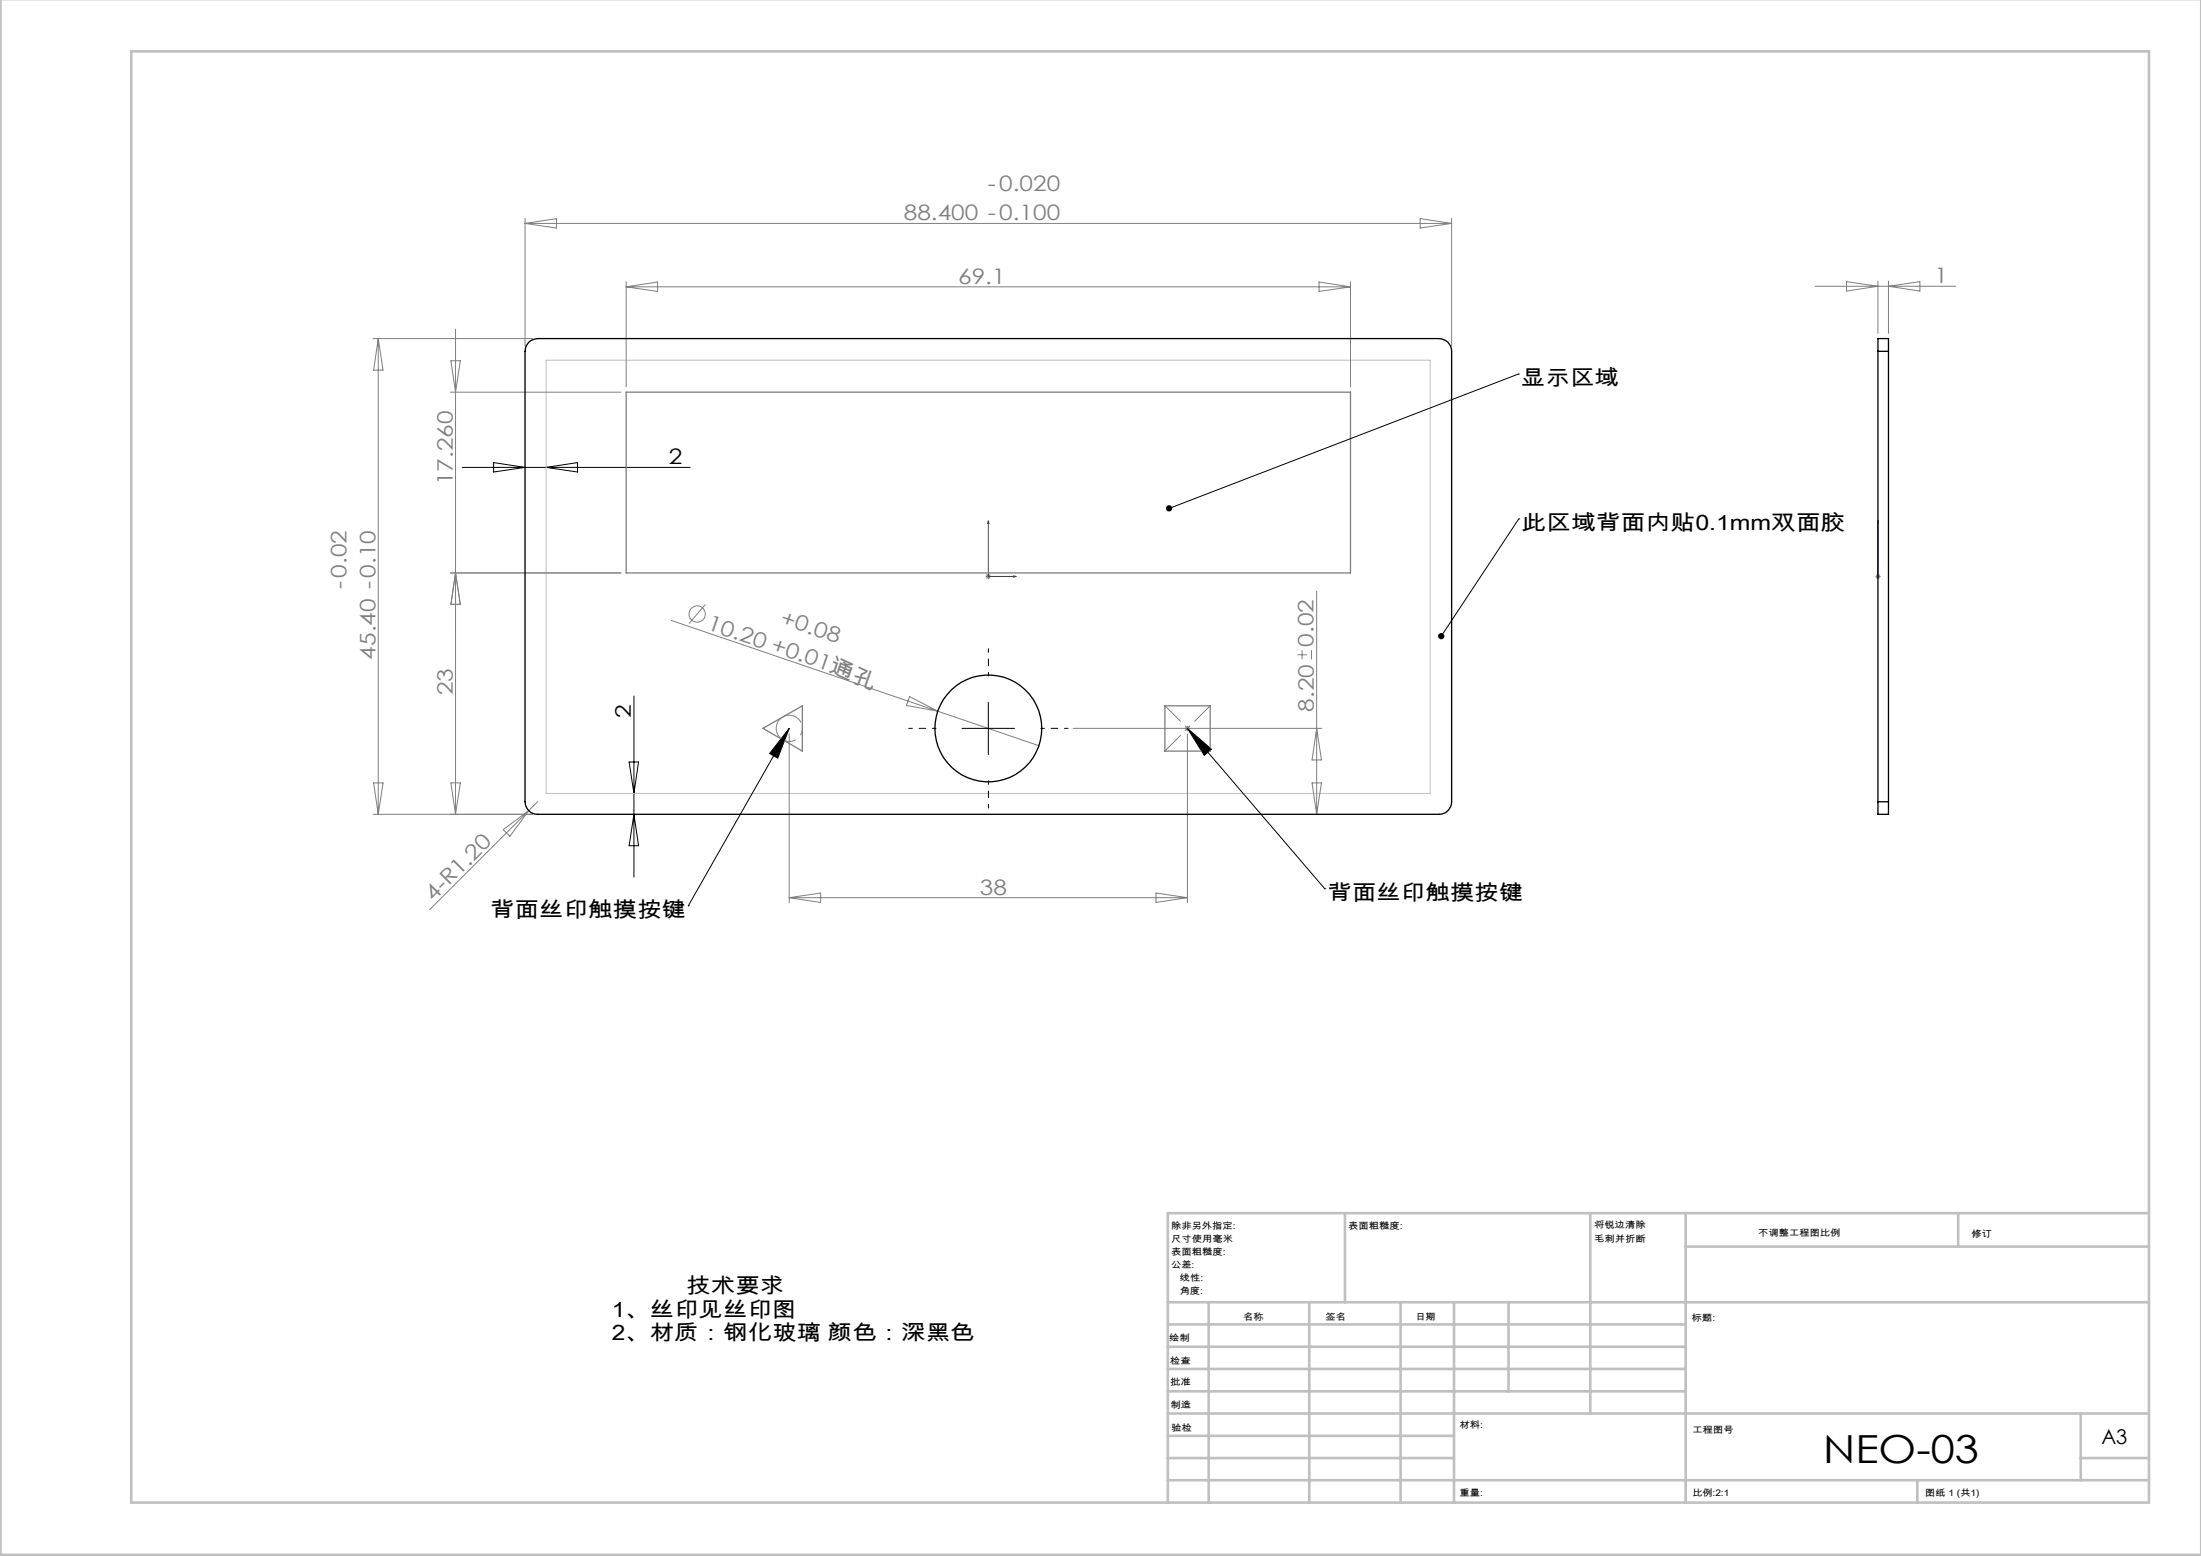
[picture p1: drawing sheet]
<svg xmlns="http://www.w3.org/2000/svg" width="420mm" height="297mm" viewBox="0 0 420 297" stroke-linecap="round" stroke-linejoin="round" font-family="sans-serif">
<g fill="none" stroke="#808080" stroke-width=".19">
<path d="M100.2 41.7v24.3M100.2 42.6h176.8M100.2 42.6l6-.9v1.8zM119.5 53.8v20M119.5 54.7h138.2M119.5 54.7l6-.9v1.8zM251.7 53.8l6 .9-6 .9zM257.7 53.8v20M271 41.7l6 .9-6 .9zM277 41.7v24.3M346.4 54.6h26.8M352.4 53.8l6 .8-6 1z"/>
<path d="M358.4 53.7v9.9M360.4 53.7v9.9M360.4 54.6l6-.8v1.8zM71.2 64.6h30.4M72.2 64.6v90.8M72.2 64.6l.9 6.1h-1.8zM85.9 74.9h32.6M86 68.9h1.8l-.9 6zM86.9 62.8v92.6M85.9 109.4h32.6M86.9 109.4l.9 6h-1.8zM128.1 118.4l50.8 17.3"/>
<path d="M134.6 115.4l-3.1 3.6M188.1 110h1M188.2 109.7l.7 .7M188.6 109.5v1.1M188.9 109.7l-.7 .7M251.2 112.9v42.5M357.9 110h1M358 109.7l.7 .7M358.4 109.5v1.1M358.7 109.7l-.7 .7M173.6 133l5.3 2.7-5.9-1zM178.9 135.7l19.4 6.6"/>
<path d="M204.8 139h47.4M226.2 138.7l.7 .7M226.6 138.5v1.1M226.9 138.7l-.7 .7M247.6 125h1.8M248.5 124.1v1.8M250.3 124.1v1.8M251.2 139l1 6.1h-1.8zM71.2 155.4h30.4M71.3 149.4h1.8l-.9 6zM86 149.4h1.8l-.9 6zM96 158.4l4.9-3.7-3.6 4.9z"/>
<path d="M102.6 153l-20.6 20.6M150.6 140v32.3M226.6 140v32.3M250.4 149.4h1.8l-1 6zM150.6 171.3h76M150.6 171.3l6-.8v1.8zM220.6 170.5l6 .8-6 1z"/>
<circle cx="133" cy="117.2" r="1.56"/>
</g>
<path d="M104.2 68.8h168.7v82.6h-168.7zM188.1 110h1M188.2 109.7l.7 .7M188.6 109.5v1.1M188.9 109.7l-.7 .7" fill="none" stroke="#c0c0c0" stroke-width=".19"/>
<path d="M188.6 99.4l.1 .5h-.2zM188.6 99.4v10.6h5.3M358.4 99.4v.5v-.5M358.4 99.4v10.6M193.4 109.9l.5 .1-.5 .2zM358.4 109.9v.3zM358.4 110h.1" fill="none" stroke="#00f" stroke-width=".19"/>
<g fill="none" stroke="#000" stroke-width=".19">
<path d="M289.7 71.4h.1M289.7 71.4l-66.6 25.6M88.2 89.2h43.5M94.2 88.3l6 .9-6 .9zM104.2 89.2l6-.9v1.8zM289.8 99.1h.1M289.8 99.1l-14.8 22.3M121 132.9v34.5M150.6 139l-2.2 5.7-1.5-.9zM150.6 139l-19.3 33.9M183.6 139h10M188.6 134.1v9.9"/>
<path d="M226.6 139l4.6 4-1.4 1.2zM226.6 139l26.2 30.6M120.1 145.4h1.7l-.8 6zM121 155.4l.8 6h-1.7zM131.3 172.9h.1M252.8 169.6h.1"/>
</g>
<path d="M148.2 138.3a2.5 2.5 0 0 1 4.2-1 2.5 2.5 0 0 1-1.1 4.1 2.5 2.5 0 0 1-3.1-2.9v-.2" fill="none" stroke="#808080" stroke-width=".19" stroke-dasharray="30.5 1.3 1.3 1.3" stroke-dashoffset="24.5" stroke-linecap="butt"/>
<g fill="none" stroke="#c0c0c0" stroke-width=".5">
<path d="M.1 -.1v296.9h419.9M25 9.8h385.1v277h-385.1zM256.6 231.6v17M303.5 231.6v38.2M321.7 231.6v55.2M321.7 237.9h88.4M373.7 231.6v6.3M410.1 231.6h-187.3v55.2M222.8 248.6h187.3M222.8 257.1h98.9M222.8 252.8h98.9M230.6 248.6v38.2"/>
<path d="M249.8 248.6v38.2M267.3 248.6v38.2M277.5 248.6v38.2M287.9 248.6v17M222.8 265.6h98.9M222.8 261.3h98.9M222.8 278.3h54.7M222.8 274.1h54.7M222.8 269.8h187.3M397.1 278.3h13M397.1 269.8v12.7M222.8 282.5h187.3"/>
<path d="M365.9 282.5v4.3"/>
</g>
<path d="M230.9 134.7l-8.6 8.7M230.9 143.4l-8.6-8.7" fill="none" stroke="#808080" stroke-width=".19" stroke-dasharray="30.5 1.3 1.3 1.3" stroke-dashoffset="26.3"/>
<path d="M119.5 74.9h138.2v34.5h-138.2zM145.6 139l7.5-4.3v8.7zM222.3 134.7h8.6v8.7h-8.6z" fill="none" stroke="#808080" stroke-width=".25"/>
<path d="M178.6 139h-5.2M188.6 129v-5.2M198.6 139h5.2M188.6 149v5.2" fill="none" stroke="#000" stroke-width=".19" stroke-dasharray="30.5 1.3 1.3 1.3" stroke-dashoffset="29.8"/>
<g fill="#00f">
<path d="M193.4 109.9l.5 .1-.5 .2zM188.6 99.4l.1 .5h-.2z"/>
<path d="M358.4 109.9v.3zM358.4 99.4v.5z"/>
</g>
<path d="M222.6 96.6l-.1 .7 .6-.3-.6 .3a.6 .6 0 0 0 .9 .2 .6 .6 0 0 0 .1-.9 .6 .6 0 0 0-.9 0zM150.6 139l-2.2 5.7-1.5-.9zM226.6 139l4.6 4-1.4 1.2zM274.6 121a.61 .61 0 0 0 .1 .9l.3-.5-.3 .5a.6 .6 0 0 0 .8-.1 .6 .6 0 0 0 0-.8 .6 .6 0 0 0-.9 0z" fill="#000"/>
<g fill="none" stroke="#000" stroke-width=".25">
<path d="M100.9 65.3a2.75 2.75 0 0 1 1.7-.7h172a2.41 2.41 0 0 1 2.4 2.5v85.9a2.41 2.41 0 0 1-2.4 2.4h-172a2.41 2.41 0 0 1-2.4-2.4v-85.9a2.31 2.31 0 0 1 .7-1.8zM358.4 67.1v-2.5h2v2.5M358.4 67.1h2M358.4 67.1v85.9M360.4 67.1v85.9M358.4 153v2.4h2v-2.4M358.4 153h2"/>
<circle cx="188.6" cy="139" r="10.2"/>
</g>
<text font-size="7.4" x="347.9" y="279.3">NEO-03</text>
<g font-size="4.1" fill="#808080">
<text x="188.5" y="36.5">-0.020</text>
<text x="172.5" y="42.1">88.400 -0.100</text>
<text x="182.8" y="54.2">69.1</text>
<text x="369.1" y="54.1">1</text>
<text x="86.4" y="92.6" transform="rotate(-90 86.4 92.6)">17.260</text>
<text x="66.1" y="112.4" transform="rotate(-90 66.1 112.4)">-0.02</text>
<text x="148.7" y="119" transform="rotate(19 148.7 119)">+0.08</text>
<text x="71.6" y="125.9" transform="rotate(-90 71.6 125.9)">45.40 -0.10</text>
<text x="134.8" y="120.1" transform="rotate(19 134.8 120.1)">10.20 +0.01</text>
<text x="250.6" y="123.5" transform="rotate(-90 250.6 123.5)">0.02</text>
<text x="158.1" y="128.1" transform="rotate(24 158.1 128.1)">通孔</text>
<text x="86.4" y="132.8" transform="rotate(-90 86.4 132.8)">23</text>
<text x="250.7" y="135.8" transform="rotate(-90 250.7 135.8)">8.20</text>
<text x="82.7" y="172.1" transform="rotate(-45 82.7 172.1)">4-R1.20</text>
<text x="187" y="170.8">38</text>
</g>
<g font-size="4.1">
<text x="290.3" y="73.6">显示区域</text>
<text x="127.6" y="88.6">2</text>
<text x="290.3" y="101.2">此区域背面内贴0.1mm双面胶</text>
<text x="120.4" y="137" transform="rotate(-90 120.4 137)">2</text>
<text x="253.3" y="171.8">背面丝印触摸按键</text>
<text x="93.6" y="175">背面丝印触摸按键</text>
<text x="116.8" y="251.3">1、丝印见丝印图</text>
<text x="131" y="246.8">技术要求</text>
<text x="116.8" y="255.8">2、材质：钢化玻璃 颜色：深黑色</text>
</g>
<text font-size="3.9" x="401" y="275.7">A3</text>
<g font-size="1.7">
<text x="223.5" y="234.6">除非另外指定:</text>
<text x="223.5" y="237.1">尺寸使用毫米</text>
<text x="223.5" y="239.6">表面粗糙度:</text>
<text x="257.3" y="234.6">表面粗糙度:</text>
<text x="304.2" y="234.5">将锐边清除</text>
<text x="304.2" y="237">毛刺并折断</text>
<text x="335.5" y="235.9">不调整工程图比例</text>
<text x="376.2" y="236.1">修订</text>
<text x="223.5" y="242.1">公差:</text>
<text x="225.1" y="244.6">线性:</text>
<text x="225.1" y="247.1">角度:</text>
<text x="237.2" y="252">名称</text>
<text x="252.9" y="251.9">签名</text>
<text x="270.1" y="251.9">日期</text>
<text x="223.1" y="256">绘制</text>
<text x="322.8" y="252.2">标题:</text>
<text x="223.3" y="260.3">检查</text>
<text x="223.3" y="264.4">批准</text>
<text x="223.3" y="268.7">制造</text>
<text x="223.6" y="273.1">验检</text>
<text x="278.5" y="272.5">材料:</text>
<text x="323" y="273.6">工程图号</text>
<text x="278.5" y="285.5">重量:</text>
<text x="323" y="285.6">比例:2:1</text>
<text x="367.4" y="285.6">图纸 1 (共1)</text>
</g>
</svg>
